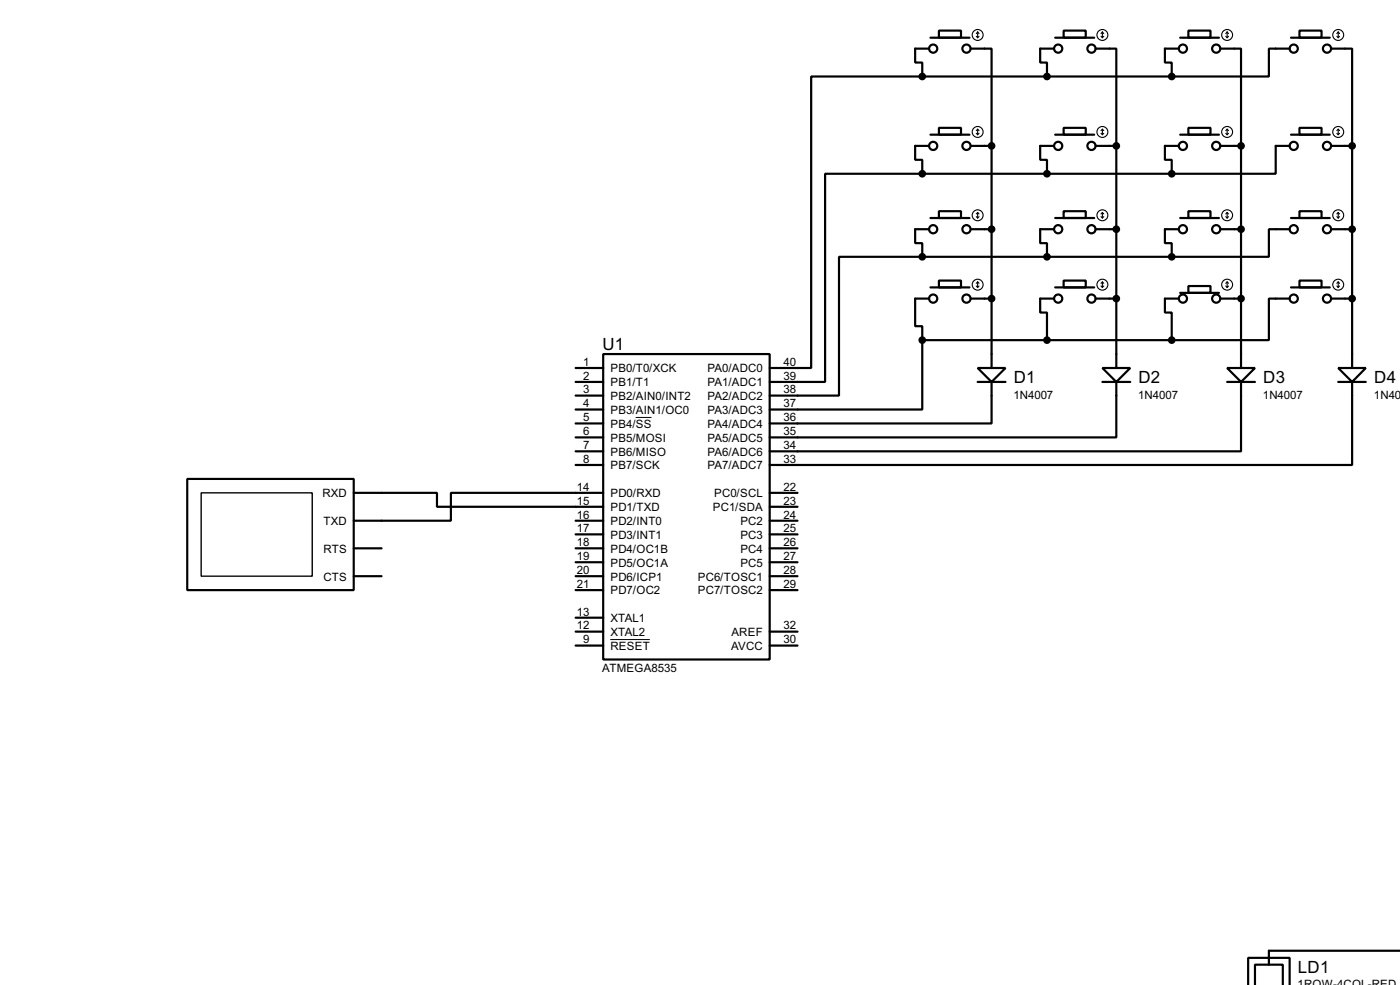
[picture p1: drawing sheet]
<svg xmlns="http://www.w3.org/2000/svg" width="256mm" height="180mm" viewBox="0 0 256 180" stroke-linecap="round" stroke-linejoin="round" font-family="sans-serif">
<g fill="none" stroke="#000" stroke-width=".4">
<path d="M169 14h-20.4v53.4h-7.6M169 14h45.7M170.2 8.9h-2.5v2.6h1.3v2.5M170.5 6.9h7.1M172 5.6h4.1v1.3h-4.1zM177.9 8.9h3.8v17.8M193.1 8.9h-2.5v2.6h1.2v2.5M193.3 6.9h7.2M194.9 5.6h4v1.3h-4zM200.7 8.9h3.8v17.8M216 8.9h-2.6v2.6h1.3v2.5M216.2 6.9h7.1"/>
<path d="M217.7 5.6h4.1v1.3h-4.1zM223.6 8.9h3.8v17.8M236.3 8.9h-3.8v5.1h-17.8M236.5 6.9h7.1M238.1 5.6h4v1.3h-4zM243.9 8.9h3.8v17.8M169 31.8h-17.8v38.1h-10.2M169 31.8h45.7M170.2 26.7h-2.5v2.6h1.3v2.5M170.5 39.9h7.1M170.5 24.7h7.1M172 38.7h4.1v1.2h-4.1z"/>
<path d="M172 23.4h4.1v1.3h-4.1zM177.9 26.7h3.8M181.7 26.7v40.7M193.1 26.7h-2.5v2.6h1.2v2.5M193.3 39.9h7.2M193.3 24.7h7.2M194.9 38.7h4v1.2h-4zM194.9 23.4h4v1.3h-4zM200.7 26.7h3.8M204.5 26.7v40.7M216 26.7h-2.6v2.6h1.3v2.5M216.2 39.9h7.1"/>
<path d="M216.2 24.7h7.1M217.7 38.7h4.1v1.2h-4.1zM217.7 23.4h4.1v1.3h-4.1zM223.6 26.7h3.8M227.4 26.7v40.7M236.3 26.7h-2.6v5.1h-19M236.5 39.9h7.1M236.5 24.7h7.1M238.1 38.7h4v1.2h-4zM238.1 23.4h4v1.3h-4zM243.9 26.7h3.8M247.7 26.7v40.7"/>
<path d="M169 47h-15.3v25.4h-12.7M169 47h45.7M170.2 42h-2.5v2.5h1.3v2.5M170.2 54.7h-2.5v5h1.3v2.6M170.5 52.6h7.1M172 51.4h4.1v1.2h-4.1zM177.9 54.7h3.8M177.9 42h3.8M193.1 42h-2.5v2.5h1.2v2.5M193.1 54.7h-2.5v2.5h1.2v5.1M193.3 52.6h7.2M194.9 51.4h4v1.2h-4z"/>
<path d="M200.7 54.7h3.8M200.7 42h3.8M216 42h-2.6v2.5h1.3v2.5M216 54.7h-2.6v2.5h1.3v5.1M216.2 53.6h7.1M217.7 52.4h4.1v1.2h-4.1zM223.6 54.7h3.8M223.6 42h3.8M236.3 42h-3.8v5h-17.8M236.3 54.7h-3.8v7.6h-17.8M236.5 52.6h7.1M238.1 51.4h4v1.2h-4z"/>
<path d="M243.9 54.7h3.8M243.9 42h3.8M105.5 77.5h5M105.5 75h5M105.5 72.4h5M105.5 69.9h5M105.5 67.4h5M110.5 64.8h30.5v55.9h-30.5zM169 62.3v12.7h-28M169 62.3h45.7M179.1 67.4h5.1l-2.5 2.5zM179.1 69.9h5.1"/>
<path d="M181.7 69.9v7.6h-40.7M202 67.4h5.1l-2.6 2.5zM202 69.9h5.1M204.5 69.9v10.2h-63.5M224.8 67.4h5.1l-2.5 2.5zM224.8 69.9h5.1M227.4 69.9v12.7h-86.4M245.2 67.4h5l-2.5 2.5zM245.2 69.9h5M247.7 69.9v15.2h-106.7M34.3 87.7h30.5v20.3h-30.5zM64.8 90.2h15.3v2.6h30.4"/>
<path d="M105.5 97.8h5M105.5 95.3h5M105.5 82.6h5M105.5 80.1h5M105.5 85.1h5M110.5 90.2h-27.9v5.1h-17.8M141 97.8h5.1M141 95.3h5.1M141 92.8h5.1M141 90.2h5.1M64.8 105.5h5.1M64.8 100.4h5.1"/>
<path d="M105.5 105.5h5M105.5 102.9h5M105.5 100.4h5M105.5 108h5M105.5 118.2h5M105.5 113.1h5M105.5 115.6h5M141 105.5h5.1M141 102.9h5.1M141 100.4h5.1M141 108h5.1M141 118.2h5.1"/>
<path d="M141 115.6h5.1M256.5 174h-24v2.6M228.7 180.3v-5h7.6v5M229.9 180.3v-3.7h5.1v3.7"/>
<circle cx="170.9" cy="8.9" r=".75"/>
<circle cx="177" cy="8.9" r=".75"/>
<circle cx="193.8" cy="8.9" r=".75"/>
<circle cx="199.9" cy="8.9" r=".75"/>
<circle cx="216.7" cy="8.9" r=".75"/>
<circle cx="222.8" cy="8.9" r=".75"/>
<circle cx="237" cy="8.9" r=".75"/>
<circle cx="243.1" cy="8.9" r=".75"/>
<circle cx="170.9" cy="26.7" r=".75"/>
<circle cx="177" cy="26.7" r=".75"/>
<circle cx="193.8" cy="26.7" r=".75"/>
<circle cx="199.9" cy="26.7" r=".75"/>
<circle cx="216.7" cy="26.7" r=".75"/>
<circle cx="222.8" cy="26.7" r=".75"/>
<circle cx="237" cy="26.7" r=".75"/>
<circle cx="243.1" cy="26.7" r=".75"/>
<circle cx="170.9" cy="54.7" r=".75"/>
<circle cx="170.9" cy="42" r=".75"/>
<circle cx="177" cy="54.7" r=".75"/>
<circle cx="177" cy="42" r=".75"/>
<circle cx="193.8" cy="54.7" r=".75"/>
<circle cx="193.8" cy="42" r=".75"/>
<circle cx="199.9" cy="54.7" r=".75"/>
<circle cx="199.9" cy="42" r=".75"/>
<circle cx="216.7" cy="54.7" r=".75"/>
<circle cx="216.7" cy="42" r=".75"/>
<circle cx="222.8" cy="54.7" r=".75"/>
<circle cx="222.8" cy="42" r=".75"/>
<circle cx="237" cy="54.7" r=".75"/>
<circle cx="237" cy="42" r=".75"/>
<circle cx="243.1" cy="54.7" r=".75"/>
<circle cx="243.1" cy="42" r=".75"/>
</g>
<path d="M116.5 76.4h2.9M111.8 117.1h7.3" fill="none" stroke="#000" stroke-width=".18"/>
<g fill="none" stroke="#000" stroke-width=".2">
<path d="M178.9 6.7l.2 .2M179.1 5.9v1M179.1 5.9l-.2 .3M179.1 5.9l.3 .3M179.4 6.7l-.3 .2M201.7 6.7l.3 .2M202 5.9v1M202 5.9l-.3 .3M202 5.9l.2 .3M202.2 6.7l-.2 .2M224.6 6.7l.2 .2M224.8 5.9v1"/>
<path d="M224.8 5.9l-.2 .3M224.8 5.9l.3 .3M225.1 6.7l-.3 .2M244.9 6.7l.3 .2M245.2 5.9v1M245.2 5.9l-.3 .3M245.2 5.9l.2 .3M245.4 6.7l-.2 .2M178.9 39.7l.2 .2M178.9 24.4l.2 .3M179.1 23.7v1M179.1 38.9v1"/>
<path d="M179.1 38.9l-.2 .3M179.1 38.9l.3 .3M179.1 23.7l-.2 .2M179.1 23.7l.3 .2M179.4 39.7l-.3 .2M179.4 24.4l-.3 .3M201.7 39.7l.3 .2M201.7 24.4l.3 .3M202 23.7v1M202 38.9v1M202 38.9l-.3 .3M202 38.9l.2 .3"/>
<path d="M202 23.7l-.3 .2M202 23.7l.2 .2M202.2 39.7l-.2 .2M202.2 24.4l-.2 .3M224.6 39.7l.2 .2M224.6 24.4l.2 .3M224.8 23.7v1M224.8 38.9v1M224.8 38.9l-.2 .3M224.8 38.9l.3 .3M224.8 23.7l-.2 .2M224.8 23.7l.3 .2"/>
<path d="M225.1 39.7l-.3 .2M225.1 24.4l-.3 .3M244.9 39.7l.3 .2M244.9 24.4l.3 .3M245.2 23.7v1M245.2 38.9v1M245.2 38.9l-.3 .3M245.2 38.9l.2 .3M245.2 23.7l-.3 .2M245.2 23.7l.2 .2M245.4 39.7l-.2 .2M245.4 24.4l-.2 .3"/>
<path d="M178.9 52.4l.2 .2M179.1 51.6v1M179.1 51.6l-.2 .3M179.1 51.6l.3 .3M179.4 52.4l-.3 .2M201.7 52.4l.3 .2M202 51.6v1M202 51.6l-.3 .3M202 51.6l.2 .3M202.2 52.4l-.2 .2M224.6 52.4l.2 .2M224.8 51.6v1"/>
<path d="M224.8 51.6l-.2 .3M224.8 51.6l.3 .3M225.1 52.4l-.3 .2M244.9 52.4l.3 .2M245.2 51.6v1M245.2 51.6l-.3 .3M245.2 51.6l.2 .3M245.4 52.4l-.2 .2"/>
<circle cx="179.1" cy="6.4" r="1"/>
<circle cx="201.9" cy="6.4" r="1"/>
<circle cx="224.8" cy="6.4" r="1"/>
<circle cx="245.1" cy="6.4" r="1"/>
<circle cx="179.1" cy="39.4" r="1"/>
<circle cx="179.1" cy="24.2" r="1"/>
<circle cx="201.9" cy="39.4" r="1"/>
<circle cx="201.9" cy="24.2" r="1"/>
<circle cx="224.8" cy="39.4" r="1"/>
<circle cx="224.8" cy="24.2" r="1"/>
<circle cx="245.1" cy="39.4" r="1"/>
<circle cx="245.1" cy="24.2" r="1"/>
<circle cx="179.1" cy="52.1" r="1"/>
<circle cx="201.9" cy="52.1" r="1"/>
<circle cx="224.8" cy="52.1" r="1"/>
<circle cx="245.1" cy="52.1" r="1"/>
</g>
<g fill="#000" stroke="#000" stroke-width=".4">
<circle cx="168.9" cy="14" r=".5"/>
<circle cx="191.8" cy="14" r=".5"/>
<circle cx="214.6" cy="14" r=".5"/>
<circle cx="168.9" cy="31.8" r=".5"/>
<circle cx="181.6" cy="26.7" r=".5"/>
<circle cx="191.8" cy="31.8" r=".5"/>
<circle cx="204.5" cy="26.7" r=".5"/>
<circle cx="214.6" cy="31.8" r=".5"/>
<circle cx="227.3" cy="26.7" r=".5"/>
<circle cx="247.7" cy="26.7" r=".5"/>
<circle cx="168.9" cy="47" r=".5"/>
<circle cx="181.6" cy="42" r=".5"/>
<circle cx="181.6" cy="54.7" r=".5"/>
<circle cx="191.8" cy="47" r=".5"/>
<circle cx="204.5" cy="54.7" r=".5"/>
<circle cx="204.5" cy="42" r=".5"/>
<circle cx="214.6" cy="47" r=".5"/>
<circle cx="227.3" cy="54.7" r=".5"/>
<circle cx="227.3" cy="42" r=".5"/>
<circle cx="247.7" cy="54.7" r=".5"/>
<circle cx="247.7" cy="42" r=".5"/>
<circle cx="168.9" cy="62.3" r=".5"/>
<circle cx="191.8" cy="62.3" r=".5"/>
<circle cx="214.6" cy="62.3" r=".5"/>
</g>
<path d="M36.9 90.2h20.3v15.3h-20.3z" fill="none" stroke="#000" stroke-width=".25"/>
<g font-size="3.5">
<text x="110.4" y="64">U1</text>
<text x="185.7" y="70.1">D1</text>
<text x="208.6" y="70.1">D2</text>
<text x="231.4" y="70.1">D3</text>
<text x="251.8" y="70.1">D4</text>
<text x="237.8" y="178">LD1</text>
</g>
<g font-size="2.4">
<text x="106.9" y="72">3</text>
<text x="106.9" y="69.5">2</text>
<text x="106.9" y="67">1</text>
<text x="111.8" y="70.7">PB1/T1</text>
<text x="111.8" y="68.1">PB0/T0/XCK</text>
<text x="129.6" y="70.7">PA1/ADC1</text>
<text x="129.6" y="68.1">PA0/ADC0</text>
<text x="143.6" y="72">38</text>
<text x="143.6" y="69.5">39</text>
<text x="143.6" y="67">40</text>
<text x="106.9" y="77.1">5</text>
<text x="106.9" y="74.6">4</text>
<text x="111.8" y="75.8">PB3/AIN1/OC0</text>
<text x="111.8" y="73.2">PB2/AIN0/INT2</text>
<text x="129.6" y="75.8">PA3/ADC3</text>
<text x="129.6" y="73.2">PA2/ADC2</text>
<text x="143.6" y="77.1">36</text>
<text x="143.6" y="74.6">37</text>
<text x="185.7" y="73">1N4007</text>
<text x="208.5" y="73">1N4007</text>
<text x="231.4" y="73">1N4007</text>
<text x="251.7" y="73">1N40</text>
<text x="106.9" y="82.2">7</text>
<text x="106.9" y="79.7">6</text>
<text x="111.8" y="83.4">PB6/MISO</text>
<text x="111.8" y="80.8">PB5/MOSI</text>
<text x="111.8" y="78.3">PB4/SS</text>
<text x="129.6" y="83.4">PA6/ADC6</text>
<text x="129.6" y="80.8">PA5/ADC5</text>
<text x="129.6" y="78.3">PA4/ADC4</text>
<text x="143.6" y="82.2">34</text>
<text x="143.6" y="79.7">35</text>
<text x="105.7" y="89.8">14</text>
<text x="106.9" y="84.7">8</text>
<text x="111.8" y="85.9">PB7/SCK</text>
<text x="129.6" y="85.9">PA7/ADC7</text>
<text x="143.6" y="89.8">22</text>
<text x="143.6" y="84.7">33</text>
<text x="59.1" y="91">RXD</text>
<text x="105.7" y="94.9">16</text>
<text x="105.7" y="92.4">15</text>
<text x="111.8" y="93.6">PD1/TXD</text>
<text x="111.8" y="91">PD0/RXD</text>
<text x="130.6" y="93.6">PC1/SDA</text>
<text x="130.8" y="91">PC0/SCL</text>
<text x="143.6" y="94.9">24</text>
<text x="143.6" y="92.4">23</text>
<text x="59.2" y="101.2">RTS</text>
<text x="59.3" y="96.1">TXD</text>
<text x="105.7" y="100">18</text>
<text x="105.7" y="97.4">17</text>
<text x="111.8" y="101.2">PD4/OC1B</text>
<text x="111.8" y="98.6">PD3/INT1</text>
<text x="111.8" y="96.1">PD2/INT0</text>
<text x="135.6" y="101.2">PC4</text>
<text x="135.6" y="98.6">PC3</text>
<text x="135.6" y="96.1">PC2</text>
<text x="143.6" y="100">26</text>
<text x="143.6" y="97.4">25</text>
<text x="59.2" y="106.3">CTS</text>
<text x="105.7" y="105.1">20</text>
<text x="105.7" y="102.5">19</text>
<text x="105.7" y="107.6">21</text>
<text x="111.8" y="106.3">PD6/ICP1</text>
<text x="111.8" y="103.7">PD5/OC1A</text>
<text x="127.8" y="106.3">PC6/TOSC1</text>
<text x="135.6" y="103.7">PC5</text>
<text x="143.6" y="105.1">28</text>
<text x="143.6" y="102.5">27</text>
<text x="143.6" y="107.6">29</text>
<text x="105.7" y="112.7">13</text>
<text x="111.8" y="108.8">PD7/OC2</text>
<text x="111.8" y="113.9">XTAL1</text>
<text x="127.8" y="108.8">PC7/TOSC2</text>
<text x="105.7" y="115.2">12</text>
<text x="106.9" y="117.8">9</text>
<text x="111.8" y="119">RESET</text>
<text x="111.8" y="116.4">XTAL2</text>
<text x="133.9" y="119">AVCC</text>
<text x="134" y="116.4">AREF</text>
<text x="143.6" y="117.8">30</text>
<text x="143.6" y="115.2">32</text>
<text x="110.3" y="122.9">ATMEGA8535</text>
<text x="237.7" y="180.9">1ROW-4COL-RED</text>
</g>
</svg>
